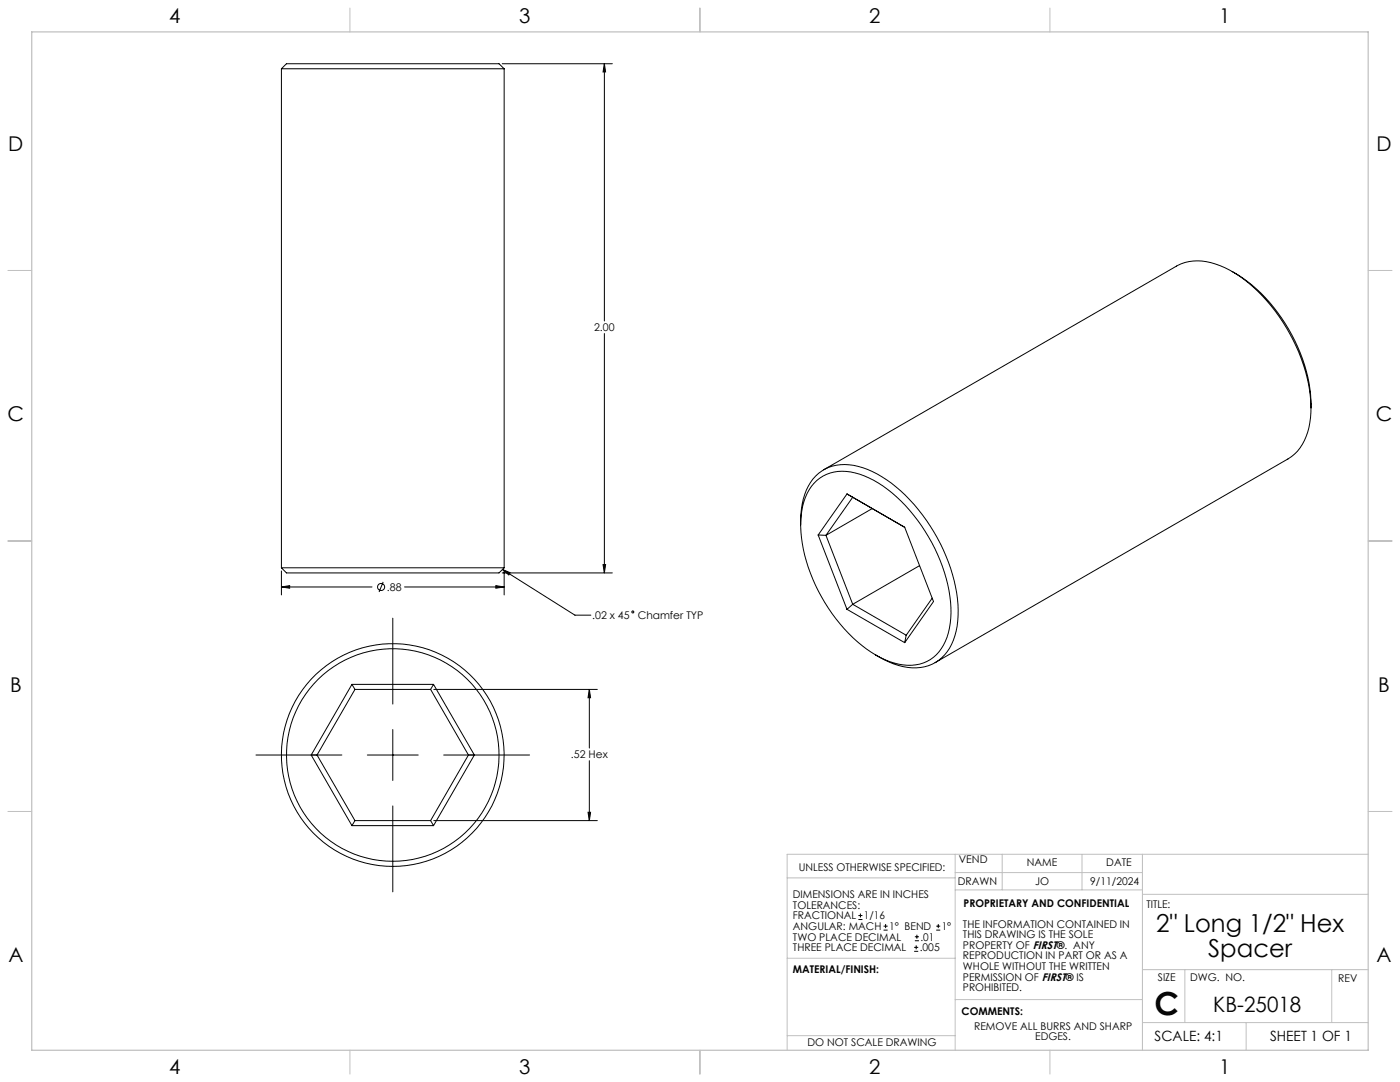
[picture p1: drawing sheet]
<svg xmlns="http://www.w3.org/2000/svg" width="559mm" height="432mm" viewBox="0 0 559 432" stroke-linecap="round" stroke-linejoin="round" font-family="sans-serif">
<g fill="none" stroke="#c0c0c0" stroke-width=".4">
<path d="M139.7 3.2v9.5M279.4 3.2v9.5M419.1 3.2v9.5M3.1 107.9h9.6M546.1 107.9h9.5M3.1 215.9h9.6M546.1 215.9h9.5M3.1 323.8h9.6M546.1 323.8h9.5M314.2 350.3h67M381.2 340.9v78.2M381.2 355.1h74.8"/>
<path d="M381.2 348.2h74.8M400 340.9v14.2M431.9 340.9v14.2M456 340.9v78.2M456 356.9h90.1M546.1 340.9h-231.9v78.2M314.2 382.4h67.2M381.2 398.9h74.8M456 387h90.1M472.9 387v21.1M531.6 387v21.1M139.7 419.1v9.6"/>
<path d="M279.4 419.1v9.6M314.2 413.3h67M419.1 419.1v9.6M456 408.1h90.1M497.4 408.1v11"/>
</g>
<path d="M12.7 12.7h533.4v406.4h-533.4z" fill="none" stroke="#c0c0c0" stroke-width=".5"/>
<g fill="none" stroke="#000" stroke-width=".4">
<path d="M112.3 27.4h88.9M112.3 27.4l2-2h84.9l2 2M112.3 27.4v199.2M200.4 25.4h44M201.2 27.4v199.2M241.2 25.4v102.7M241.2 25.4l.5 3.3h-1zM491.8 108.4a65.9 65.9 0 0 1 29.6 39.6l1.4 7 .5 7.8M241.2 133.1v95.5M324.9 192.8a16.6 16.6 0 0 1 18.2-3.6 51.8 51.8 0 0 1 24.7 20.6 61.6 61.6 0 0 1 11.7 36.9 20.7 20.7 0 0 1-8.2 16.5 18.8 18.8 0 0 1-18 .1 60.6 60.6 0 0 1-27.8-29.8 51.4 51.4 0 0 1-5.1-31.6l1.1-3.5a18.2 18.2 0 0 1 3.4-5.6zM328.8 187.5l140.8-81.3a19.4 19.4 0 0 1 17.4-.2 58.5 58.5 0 0 1 26.5 25 62.2 62.2 0 0 1 9.6 35.6 20.3 20.3 0 0 1-9 16.6l-140.9 81.2M338.1 197.1l23 13.3 11.5 29.7-11.5 16.4"/>
<path d="M338.1 197.1l-11.5 16.4M338.1 197.1l2.3 1.3-10.7 15.2M319.6 209.5a26.6 26.6 0 0 1 5.9-19.5 17.5 17.5 0 0 1 18.9-3.3 55.1 55.1 0 0 1 26.9 23.2 64.7 64.7 0 0 1 11.1 35.8 21.5 21.5 0 0 1-9 18.7 19.9 19.9 0 0 1-18.5-.2l-5.3-2.8M326.6 213.5l11.5 29.7M326.6 213.5l3.1 .1M329.7 213.6l10.7 27.6M348.2 203l-18.5 10.6M112.3 227.9v9.5M112.3 234.2h36.2M112.3 234.2l3.3-.5v1zM112.3 226.6h88.9M112.3 226.6l2 2h84.9l2-2"/>
<path d="M152.9 232.2l-1.6 4.1M161.5 234.2h39.7M197.9 233.7l3.3 .5-3.3 .5zM200.4 228.6h44M200.6 227.3l28.9 18.2h6.3M200.6 227.3l3 1.3-.5 .8zM201.2 227.9v9.5M240.7 225.3h1l-.5 3.3zM367 225.7l-26.6 15.5M372.1 238.7l-10.4 14.8M156.8 246.7v34.3M338.1 243.2l23 13.3"/>
<path d="M340.4 241.2l-2.3 2M340.4 241.2l21.3 12.3M361.7 253.5l-.6 3M140.5 273.1h32.5M140.5 273.1l-16.3 28.2 16.3 28.2M140.5 273.1l1.2 2M141.7 275.1h30.2M141.7 275.1l-15.2 26.2 15.2 26.2M171.9 275.1l15.1 26.2-15.1 26.2M173 273.1l16.3 28.2-16.3 28.2M173 273.1l-1.1 2M173.1 275.1h65.3"/>
<path d="M235.2 275.1v23.4M235.2 275.1l.5 3.3h-1zM156.8 291.1v20.4M102.2 301.3h34.3M146.6 301.3h20.3M177.1 301.3h34.3M235.2 303.6v23.9M140.5 329.5h32.5M141.7 327.5l-1.2 2M141.7 327.5h30.2M156.8 321.6v34.3M171.9 327.5l1.1 2"/>
<path d="M173.1 327.5h65.3M234.7 324.2h1l-.5 3.3zM342.6 367h1.6M342.6 365.4h1.6M343.4 364.6v1.5M352.7 371.2h1.6M352.7 369.6h1.6M353.5 368.8v1.6M364.9 379.7h1.6M364.9 378.1h1.6M365.2 375.4h1.6M365.2 373.8h1.6"/>
<path d="M365.7 377.3v1.5M366 373v1.6M373.7 371.2h1.6M373.7 369.6h1.6M374.5 368.8v1.6"/>
<circle cx="152.1" cy="234.3" r="1.41"/>
<circle cx="252.6" cy="244.2" r=".41"/>
<circle cx="156.8" cy="301.3" r="42.4"/>
<circle cx="156.8" cy="301.3" r="44.4"/>
</g>
<g fill="#000">
<path d="M200.6 227.3l3 1.3-.5 .8z"/>
<path d="M235.2 275.1l.5 3.3h-1zM234.7 324.2h1l-.5 3.3zM197.9 233.7l3.3 .5-3.3 .5zM112.3 234.2l3.3-.5v1zM241.2 25.4l.5 3.3h-1zM240.7 225.3h1l-.5 3.3z"/>
</g>
<text font-size="12.7" x="460.9" y="405.2">C</text>
<g font-size="9.9">
<text x="461.5" y="372">2&quot; Long 1/2&quot; Hex</text>
<text x="482.2" y="381.9">Spacer</text>
</g>
<text font-size="8.5" x="484.3" y="404">KB-25018</text>
<g font-size="8.1">
<text x="67.6" y="9.3">4</text>
<text x="207.3" y="9.3">3</text>
<text x="347" y="9.3">2</text>
<text x="486.7" y="9.3">1</text>
<text x="3.3" y="60.1">D</text>
<text x="549.4" y="60.1">D</text>
<text x="3" y="168">C</text>
<text x="549.1" y="168">C</text>
<text x="4" y="276">B</text>
<text x="550.1" y="276">B</text>
<text x="3.3" y="383.9">A</text>
<text x="549.4" y="383.9">A</text>
<text x="67.6" y="428.4">4</text>
<text x="207.3" y="428.4">3</text>
<text x="347" y="428.4">2</text>
<text x="486.7" y="428.4">1</text>
</g>
<g font-size="5.6">
<text x="460.9" y="415.2">SCALE: 4:1</text>
<text x="507" y="415.2">SHEET 1 OF 1</text>
</g>
<g font-size="4.2">
<text x="237.1" y="132.2">2.00</text>
<text x="154.5" y="235.8">.88</text>
<text x="236.4" y="247">.02 x 45</text>
<text x="254.5" y="247">Chamfer TYP</text>
<text x="227.9" y="302.6">.52 Hex</text>
<text x="318.8" y="347.7">UNLESS OTHERWISE SPECIFIED:</text>
<text x="382.7" y="344.5">VEND</text>
<text x="409.9" y="345.7">NAME</text>
<text x="441.6" y="345.7">DATE</text>
<text x="382.3" y="353.3">DRAWN</text>
<text x="413.2" y="353.3">JO</text>
<text x="435.2" y="353.3">9/11/2024</text>
<text x="316.5" y="358.5">DIMENSIONS ARE IN INCHES</text>
<text x="316.5" y="362.7">TOLERANCES:</text>
<text x="384.6" y="361.9">PROPRIETARY AND CONFIDENTIAL</text>
<text x="457.6" y="362.3">TITLE:</text>
<text x="316.5" y="371.2">ANGULAR: MACH</text>
<text x="316.5" y="366.9">FRACTIONAL</text>
<text x="344.8" y="366.9">1/16</text>
<text x="354.9" y="371.2">1° BEND</text>
<text x="375.9" y="371.2">1°</text>
<text x="384.4" y="370.2">THE INFORMATION CONTAINED IN</text>
<text x="316.5" y="375.4">TWO PLACE DECIMAL</text>
<text x="367.4" y="375.4">.01</text>
<text x="384.4" y="374.4">THIS DRAWING IS THE SOLE</text>
<text x="316.5" y="379.6">THREE PLACE DECIMAL</text>
<text x="367.1" y="379.6">.005</text>
<text x="384.4" y="378.6">PROPERTY OF FIRST®. ANY</text>
<text x="384.4" y="382.9">REPRODUCTION IN PART OR AS A</text>
<text x="316.5" y="388.4">MATERIAL/FINISH:</text>
<text x="384.4" y="387.1">WHOLE WITHOUT THE WRITTEN</text>
<text x="384.4" y="391.3">PERMISSION OF FIRST® IS</text>
<text x="384.4" y="395.6">PROHIBITED.</text>
<text x="462.2" y="391.3">SIZE</text>
<text x="475.1" y="391.3">DWG. NO.</text>
<text x="534.1" y="391.8">REV</text>
<text x="383.8" y="405.1">COMMENTS:</text>
<text x="388.8" y="410.9">REMOVE ALL BURRS AND SHARP</text>
<text x="322.3" y="417.6">DO NOT SCALE DRAWING</text>
<text x="413.2" y="415.2">EDGES.</text>
</g>
</svg>
